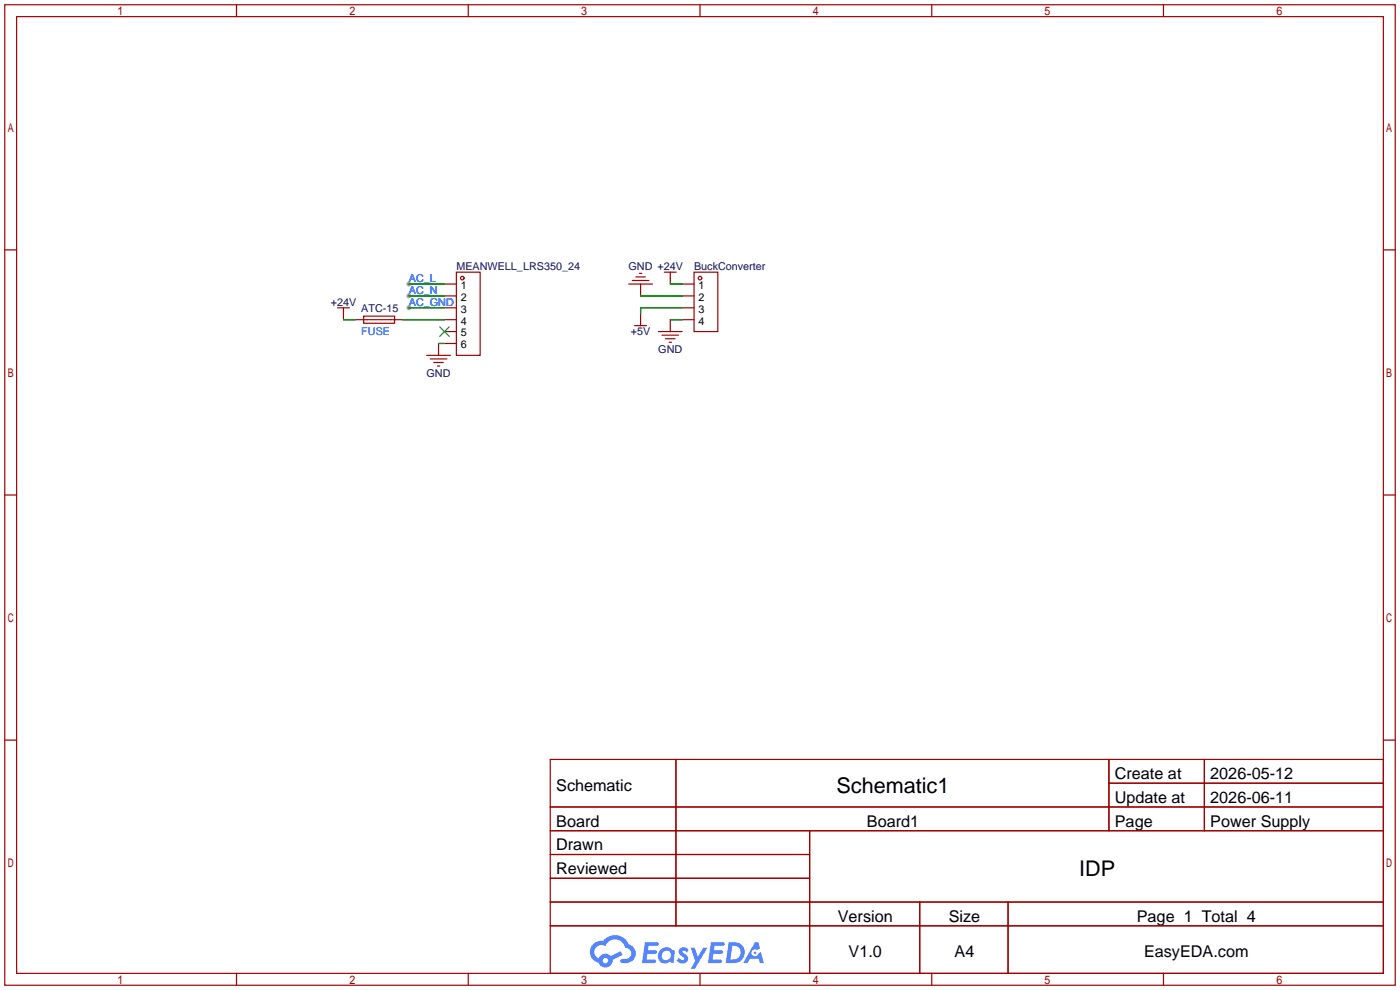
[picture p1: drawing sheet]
<svg xmlns="http://www.w3.org/2000/svg" width="299mm" height="212mm" viewBox="0 0 299 212" stroke-linecap="round" stroke-linejoin="round" font-family="sans-serif">
<g fill="#999">
<circle cx="87.4" cy="60.7" r=".51"/>
<circle cx="87.4" cy="63.2" r=".51"/>
<circle cx="87.4" cy="65.8" r=".51"/>
</g>
<g fill="none" stroke="#a10000" stroke-width=".25">
<path d="M1 1h297.2v209.6h-297.2zM3.6 3.6h292.1v204.4h-292.1zM50.5 1v2.6M100.1 1v2.6M149.6 1v2.6M199.1 1v2.6M248.7 1v2.6M1 53.4h2.6M295.7 53.4h2.5M1 105.8h2.6M295.7 105.8h2.5M1 158.2h2.6"/>
<path d="M295.7 158.2h2.5M117.6 162.3h178.1v45.7h-178.1zM117.6 172.5h178.1M117.6 177.5h178.1M144.5 162.3v35.6M173 177.5v30.5M237 162.3v15.2M237 167.4h58.7M257.4 162.3v15.2M117.6 182.6h55.4M117.6 192.8h178.1M117.6 187.7h55.4"/>
<path d="M117.6 197.9h178.1M196.6 192.8v15.2M215.4 192.8v15.2M50.5 208v2.6M100.1 208v2.6M149.6 208v2.6M199.1 208v2.6M248.7 208v2.6"/>
</g>
<g fill="#5487ff">
<path d="M145.3 202.7a1.3 1.3 0 0 1 1.9 .3l-.4 .6a.54 .54 0 0 0-.9-.2l.1 .2a1.34 1.34 0 0 1 .9 1.8 1.47 1.47 0 0 1-2.3-.1l.5-.6 .8 .5a.31 .31 0 0 0 .4-.3 .31 .31 0 0 0-.3-.4 1.12 1.12 0 0 1-.7-1.8z"/>
<path d="M147.6 202.5h.9l.6 2 1.2-2h.9l-2.7 4.6h-.9l1-1.7z"/>
<path d="M137.8 201.4h1.7a1.31 1.31 0 0 1 1.2 .2 .4 .4 0 0 1-.3 .5l-1.8 .1-.1 .9h1.6a.4 .4 0 0 1 .4 .4 .4 .4 0 0 1-.5 .4h-1.6l-.2 1.2h1.4a.46 .46 0 0 1 .5 0 .46 .46 0 0 1 .1 .5l-.4 .2h-2.6z"/>
<path d="M151.9 201.4h1.7a1.32 1.32 0 0 1 1.2 .2 .39 .39 0 0 1-.3 .5l-1.8 .1-.1 .9h1.6a.4 .4 0 0 1 .4 .4 .4 .4 0 0 1-.4 .4h-1.7l-.2 1.2h1.4a.46 .46 0 0 1 .5 0 .46 .46 0 0 1 .1 .5l-.4 .2h-2.6z"/>
<path d="M161.3 201.4h.8l.3 1.3-.6 .4a.75 .75 0 0 0-1.1 .3 .75 .75 0 0 0 .5 1 .75 .75 0 0 0 .9-.7l.5-.2 .6 2.3h-.8l-.3-.9h-1.8l-.5 .9h-1z"/>
<path d="M155.7 201.4l-.6 4.4h1.5a2.27 2.27 0 0 0 2.6-2.2 2.27 2.27 0 0 0-2.7-2.2zM156.5 202.1a1.5 1.5 0 0 1 1.8 1.6 1.5 1.5 0 0 1-1.9 1.4h-.3z"/>
<path d="M141.2 203a1.6 1.6 0 0 0-.3 2.3 1.6 1.6 0 0 0 2.3 .2l.7 .3 .3-2.4-.1-.3-.5-.1a1.58 1.58 0 0 0-2.4 0zM141.8 203.5a.98 .98 0 0 1 1.6 .4 .98 .98 0 0 1-1.1 1.3 .94 .94 0 0 1-.9-.7 .94 .94 0 0 1 .4-1z"/>
<path d="M126.8 201.8a2.37 2.37 0 0 0 1.1 4 1.54 1.54 0 0 0 1.8 1 1.54 1.54 0 0 0 1.2-1.6l2.2-1.1-.5-.8-2 1a1.57 1.57 0 0 0-2.7 .5 1.5 1.5 0 0 1-.7-2.1 1.5 1.5 0 0 1 2.2-.5 2.23 2.23 0 0 1 2.3-1.4 2.23 2.23 0 0 1 2 1.8 1.16 1.16 0 0 1 1.2 1.1 1.16 1.16 0 0 1-1.1 1.2h-.7a.47 .47 0 0 0-.5 .4 .47 .47 0 0 0 .4 .5 2.17 2.17 0 0 0 2.5-.9 2.17 2.17 0 0 0-.3-2.7l-.8-.4a3.2 3.2 0 0 0-5.5-.7l-1.1 .1zM128.8 205.3a.6 .6 0 0 1 1.2 0 .6 .6 0 0 1-1.2 0z"/>
<circle cx="161.4" cy="203.6" r=".28"/>
</g>
<g fill="none" stroke="#a10000" stroke-width=".25">
<path d="M97.5 58.2h5.1v17.7h-5.1zM135.1 59.9h3.6M135.9 59.2h2M136.7 58.4h.5M142 58.2h2.5M143.3 58.2v2.5M148.3 58.2h5.1v12.7h-5.1zM72.1 65.8h2.6M73.4 65.8v2.5M75.9 68.3h10.2M77.7 67.6h6.6v1.5h-6.6zM91.2 75.9h5.1"/>
<path d="M91.9 76.7h3.6M92.7 77.5h2M93.5 78.2h.5M93.7 73.4v2.5M95 60.7h2.5M95 63.2h2.5M95 65.8h2.5M95 68.3h2.5M95 70.9h2.5M95 73.4h2.5M134.4 60.7h5M135.6 69.6h2.6"/>
<path d="M136.9 60.7v2.5M136.9 67.1v2.5M140.7 70.9h5.1M141.5 71.6h3.5M142.2 72.4h2.1M143 73.2h.5M143.3 68.3v2.6M145.8 60.7h2.5M145.8 63.2h2.5M145.8 65.8h2.5M145.8 68.3h2.5"/>
<circle cx="98.8" cy="59.4" r=".38"/>
<circle cx="149.6" cy="59.4" r=".38"/>
</g>
<path d="M94 69.8l2 2.1M96 69.8l-2 2.1" fill="none" stroke="#3c3" stroke-width=".25"/>
<path d="M73.4 68.3h2.5M86.1 68.3h8.9M87.4 60.7h7.6M87.4 63.2h7.6M87.4 65.8h7.6M93.7 73.4h1.3M136.9 63.2h8.9M143.3 60.7h2.5M143.3 68.3h2.5M145.8 65.8h-8.9v1.3" fill="none" stroke="#008700" stroke-width=".25"/>
<g font-size="4.6">
<text x="178.8" y="169.4">Schematic1</text>
<text x="230.6" y="187.2">IDP</text>
</g>
<g font-size="3.5">
<text x="238.3" y="166.5">Create at</text>
<text x="258.7" y="166.5">2026-05-12</text>
<text x="118.9" y="169.1">Schematic</text>
<text x="238.3" y="171.6">Update at</text>
<text x="258.7" y="171.6">2026-06-11</text>
<text x="118.9" y="176.7">Board</text>
<text x="185.3" y="176.7">Board1</text>
<text x="238.3" y="176.7">Page</text>
<text x="258.7" y="176.7">Power Supply</text>
<text x="118.9" y="181.8">Drawn</text>
<text x="118.9" y="186.8">Reviewed</text>
<text x="179.1" y="197">Version</text>
<text x="202.8" y="197">Size</text>
<text x="243" y="197">Page 1 Total 4</text>
<text x="181.4" y="204.6">V1.0</text>
<text x="204" y="204.6">A4</text>
<text x="244.5" y="204.6">EasyEDA.com</text>
</g>
<g font-size="2.3" fill="#000080">
<text x="97.5" y="57.7">MEANWELL_LRS350_24</text>
<text x="134.3" y="57.7">GND +24V</text>
<text x="148.3" y="57.7">BuckConverter</text>
<text x="70.7" y="65.3">+24V</text>
<text x="77.2" y="66.6">ATC-15</text>
<text x="134.8" y="71.7">+5V</text>
<text x="140.7" y="75.5">GND</text>
<text x="91.2" y="80.6">GND</text>
</g>
<g font-size="2.3" fill="#00f">
<text x="87.4" y="60.2">AC_L</text>
<text x="87.4" y="62.8">AC_N</text>
<text x="87.4" y="65.3">AC_GND</text>
<text x="77.2" y="71.7">FUSE</text>
</g>
<g font-size="2.3">
<text x="98.5" y="61.7">1</text>
<text x="98.5" y="64.3">2</text>
<text x="149.3" y="61.7">1</text>
<text x="149.3" y="64.3">2</text>
<text x="98.5" y="66.8">3</text>
<text x="98.5" y="69.4">4</text>
<text x="98.5" y="71.9">5</text>
<text x="149.3" y="66.8">3</text>
<text x="149.3" y="69.4">4</text>
<text x="98.5" y="74.4">6</text>
</g>
</svg>
